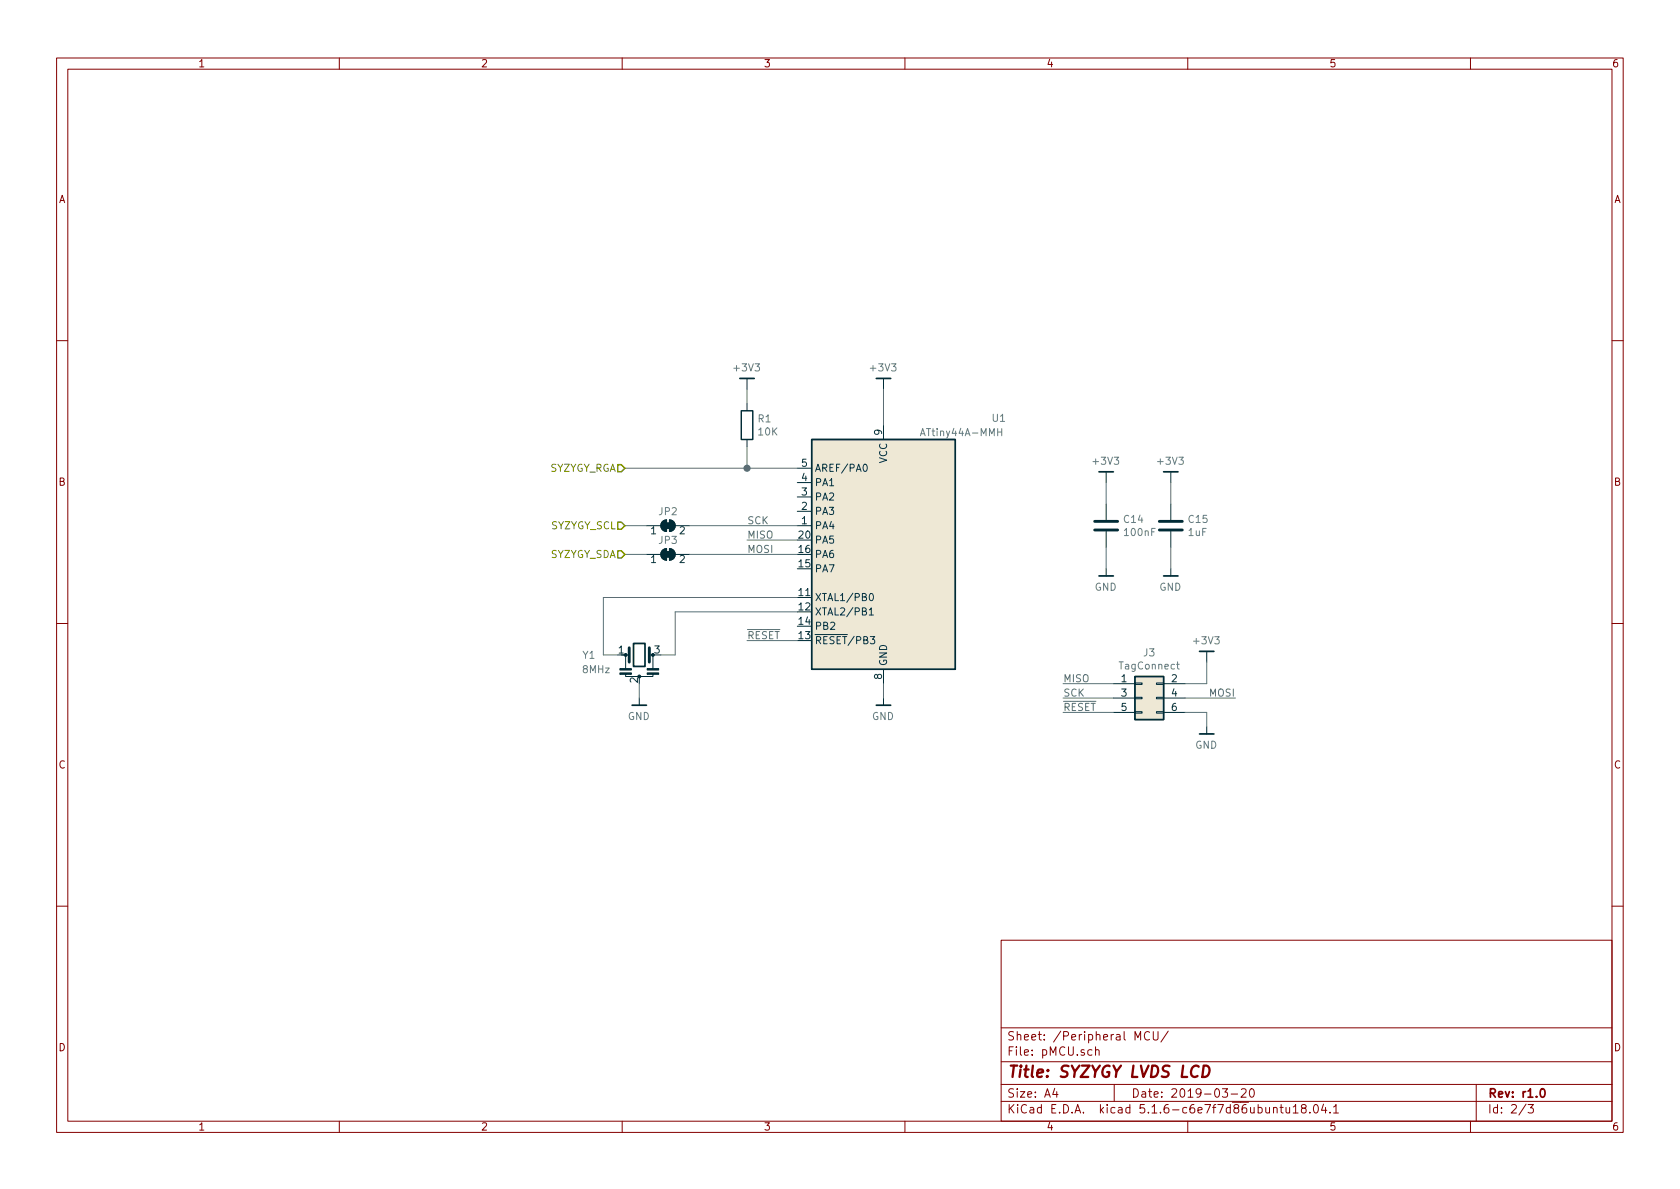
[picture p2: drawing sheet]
EESchema Schematic File Version 4
EELAYER 30 0
EELAYER END
$Descr A4 11693 8268
encoding utf-8
Sheet 2 3
Title "SYZYGY LVDS LCD"
Date "2019-03-20"
Rev "r1.0"
Comp ""
Comment1 ""
Comment2 ""
Comment3 ""
Comment4 ""
$EndDescr
$Comp
L lvds_10.1inch_panel-rescue:ATtiny44A-MMH-MCU_Microchip_ATtiny U1
U 1 1
P 6150 3850
AR Path="/5C8E7EB4" Ref="U1"  Part="1" 
AR Path="/5C8E7431/5C8E7EB4" Ref="U1"  Part="1" 
F 0 "U1" H 5400 4800 50  0000 R CNN
F 1 "ATtiny44A-MMH" H 5900 4700 50  0000 R CNN
F 2 "Package_DFN_QFN:QFN-20-1EP_3x3mm_P0.45mm_EP1.6x1.6mm" H 6150 3850 50  0001 C CIN
F 3 "http://ww1.microchip.com/downloads/en/DeviceDoc/doc8183.pdf" H 6150 3850 50  0001 C CNN
F 4 "Microchip Technology" H 0   0   50  0001 C CNN "Mfg"
F 5 "ATTINY44A-MMH" H 0   0   50  0001 C CNN "PN"
	1    6150 3850
	-1   0    0    -1  
$EndComp
$Comp
L gkl_power:+3V3 #PWR0104
U 1 1
P 6150 2700
F 0 "#PWR0104" H 6150 2550 50  0001 C CNN
F 1 "+3V3" H 6153 2851 50  0000 C CNN
F 2 "" H 6150 2700 50  0001 C CNN
F 3 "" H 6150 2700 50  0001 C CNN
	1    6150 2700
	-1   0    0    -1  
$EndComp
Wire Wire Line
	6150 2700 6150 2950
Wire Wire Line
	6150 4750 6150 4850
$Comp
L gkl_power:GND #PWR0105
U 1 1
P 6150 4850
F 0 "#PWR0105" H 6150 4600 50  0001 C CNN
F 1 "GND" H 6153 4724 50  0000 C CNN
F 2 "" H 6050 4500 50  0001 C CNN
F 3 "" H 6150 4850 50  0001 C CNN
	1    6150 4850
	-1   0    0    -1  
$EndComp
Text HLabel 4350 3650 0    50   Input ~ 0
SYZYGY_SCL
Text HLabel 4350 3850 0    50   Input ~ 0
SYZYGY_SDA
Text HLabel 4350 3250 0    50   Input ~ 0
SYZYGY_RGA
$Comp
L Device:R R1
U 1 1
P 5200 2950
F 0 "R1" H 5270 2996 50  0000 L CNN
F 1 "10K" H 5270 2905 50  0000 L CNN
F 2 "pkl_dipol:R_0402" V 5130 2950 50  0001 C CNN
F 3 "~" H 5200 2950 50  0001 C CNN
F 4 "Stackpole Electronics Inc" H 0   0   50  0001 C CNN "Mfg"
F 5 "RMCF0402FT10K0" H 0   0   50  0001 C CNN "PN"
	1    5200 2950
	1    0    0    -1  
$EndComp
$Comp
L gkl_power:+3V3 #PWR0106
U 1 1
P 5200 2700
F 0 "#PWR0106" H 5200 2550 50  0001 C CNN
F 1 "+3V3" H 5203 2851 50  0000 C CNN
F 2 "" H 5200 2700 50  0001 C CNN
F 3 "" H 5200 2700 50  0001 C CNN
	1    5200 2700
	-1   0    0    -1  
$EndComp
Wire Wire Line
	5200 2800 5200 2700
Wire Wire Line
	4350 3250 5200 3250
Wire Wire Line
	5200 3250 5200 3100
Wire Wire Line
	5200 3250 5550 3250
Connection ~ 5200 3250
$Comp
L Connector_Generic:Conn_02x03_Odd_Even J3
U 1 1
P 7950 4850
F 0 "J3" H 8000 5167 50  0000 C CNN
F 1 "TagConnect" H 8000 5076 50  0000 C CNN
F 2 "pkl_tag_connect:TC2030-NL_SMALL" H 7950 4850 50  0001 C CNN
F 3 "~" H 7950 4850 50  0001 C CNN
	1    7950 4850
	1    0    0    -1  
$EndComp
Wire Wire Line
	4500 3650 4350 3650
Wire Wire Line
	4800 3650 5550 3650
Wire Wire Line
	4500 3850 4350 3850
Wire Wire Line
	4800 3850 5550 3850
Wire Wire Line
	7400 4750 7750 4750
Wire Wire Line
	7400 4850 7750 4850
Wire Wire Line
	7400 4950 7750 4950
Wire Wire Line
	8250 4750 8400 4750
Wire Wire Line
	8250 4850 8600 4850
Wire Wire Line
	8250 4950 8400 4950
Text Label 7400 4950 0    50   ~ 0
~RESET
Wire Wire Line
	5200 4450 5550 4450
Text Label 5200 4450 0    50   ~ 0
~RESET
$Comp
L Device:Resonator Y1
U 1 1
P 4450 4550
F 0 "Y1" H 4100 4550 50  0000 C CNN
F 1 "8MHz" H 4150 4450 50  0000 C CNN
F 2 "Crystal:Resonator_SMD_muRata_CSTxExxV-3Pin_3.0x1.1mm" H 4425 4550 50  0001 C CNN
F 3 "~" H 4425 4550 50  0001 C CNN
F 4 "Murata Electronics North America" H 0   0   50  0001 C CNN "Mfg"
F 5 "CSTNE8M00G55Z000R0" H 0   0   50  0001 C CNN "PN"
	1    4450 4550
	1    0    0    -1  
$EndComp
$Comp
L gkl_power:GND #PWR0126
U 1 1
P 4450 4850
F 0 "#PWR0126" H 4450 4600 50  0001 C CNN
F 1 "GND" H 4453 4724 50  0000 C CNN
F 2 "" H 4350 4500 50  0001 C CNN
F 3 "" H 4450 4850 50  0001 C CNN
	1    4450 4850
	-1   0    0    -1  
$EndComp
Wire Wire Line
	4450 4850 4450 4750
Wire Wire Line
	4300 4550 4200 4550
Wire Wire Line
	4200 4550 4200 4150
Wire Wire Line
	4200 4150 5550 4150
Wire Wire Line
	4600 4550 4700 4550
Wire Wire Line
	4700 4550 4700 4250
Wire Wire Line
	4700 4250 5550 4250
Wire Wire Line
	5200 3750 5550 3750
Text Label 5200 3750 0    50   ~ 0
MISO
Text Label 5200 3850 0    50   ~ 0
MOSI
$Comp
L gkl_power:+3V3 #PWR0127
U 1 1
P 7700 3350
F 0 "#PWR0127" H 7700 3200 50  0001 C CNN
F 1 "+3V3" H 7703 3501 50  0000 C CNN
F 2 "" H 7700 3350 50  0001 C CNN
F 3 "" H 7700 3350 50  0001 C CNN
	1    7700 3350
	-1   0    0    -1  
$EndComp
$Comp
L gkl_power:GND #PWR0128
U 1 1
P 7700 3950
F 0 "#PWR0128" H 7700 3700 50  0001 C CNN
F 1 "GND" H 7703 3824 50  0000 C CNN
F 2 "" H 7600 3600 50  0001 C CNN
F 3 "" H 7700 3950 50  0001 C CNN
	1    7700 3950
	-1   0    0    -1  
$EndComp
$Comp
L Device:C C14
U 1 1
P 7700 3650
F 0 "C14" H 7815 3696 50  0000 L CNN
F 1 "100nF" H 7815 3605 50  0000 L CNN
F 2 "pkl_dipol:C_0402" H 7738 3500 50  0001 C CNN
F 3 "~" H 7700 3650 50  0001 C CNN
F 4 "CL05B104KP5NNNC" H 0   0   50  0001 C CNN "PN"
F 5 "Samsung Electro-Mechanics" H 0   0   50  0001 C CNN "Mfg"
	1    7700 3650
	1    0    0    -1  
$EndComp
Wire Wire Line
	7700 3350 7700 3500
Wire Wire Line
	7700 3800 7700 3950
$Comp
L gkl_power:+3V3 #PWR0129
U 1 1
P 8150 3350
F 0 "#PWR0129" H 8150 3200 50  0001 C CNN
F 1 "+3V3" H 8153 3501 50  0000 C CNN
F 2 "" H 8150 3350 50  0001 C CNN
F 3 "" H 8150 3350 50  0001 C CNN
	1    8150 3350
	-1   0    0    -1  
$EndComp
$Comp
L gkl_power:GND #PWR0130
U 1 1
P 8150 3950
F 0 "#PWR0130" H 8150 3700 50  0001 C CNN
F 1 "GND" H 8153 3824 50  0000 C CNN
F 2 "" H 8050 3600 50  0001 C CNN
F 3 "" H 8150 3950 50  0001 C CNN
	1    8150 3950
	-1   0    0    -1  
$EndComp
$Comp
L Device:C C15
U 1 1
P 8150 3650
F 0 "C15" H 8265 3696 50  0000 L CNN
F 1 "1uF" H 8265 3605 50  0000 L CNN
F 2 "pkl_dipol:C_0402" H 8188 3500 50  0001 C CNN
F 3 "~" H 8150 3650 50  0001 C CNN
F 4 "CL05A105KP5NNNC" H 0   0   50  0001 C CNN "PN"
F 5 "Samsung Electro-Mechanics" H 0   0   50  0001 C CNN "Mfg"
	1    8150 3650
	1    0    0    -1  
$EndComp
Wire Wire Line
	8150 3350 8150 3500
Wire Wire Line
	8150 3800 8150 3950
Text Label 7400 4850 0    50   ~ 0
SCK
Text Label 7400 4750 0    50   ~ 0
MISO
Text Label 8600 4850 2    50   ~ 0
MOSI
$Comp
L gkl_power:GND #PWR0131
U 1 1
P 8400 5050
F 0 "#PWR0131" H 8400 4800 50  0001 C CNN
F 1 "GND" H 8403 4924 50  0000 C CNN
F 2 "" H 8300 4700 50  0001 C CNN
F 3 "" H 8400 5050 50  0001 C CNN
	1    8400 5050
	-1   0    0    -1  
$EndComp
$Comp
L gkl_power:+3V3 #PWR0132
U 1 1
P 8400 4600
F 0 "#PWR0132" H 8400 4450 50  0001 C CNN
F 1 "+3V3" H 8403 4751 50  0000 C CNN
F 2 "" H 8400 4600 50  0001 C CNN
F 3 "" H 8400 4600 50  0001 C CNN
	1    8400 4600
	-1   0    0    -1  
$EndComp
Wire Wire Line
	8400 4750 8400 4600
Wire Wire Line
	8400 5050 8400 4950
Text Label 5200 3650 0    50   ~ 0
SCK
$Comp
L Jumper:SolderJumper_2_Bridged JP2
U 1 1
P 4650 3650
F 0 "JP2" H 4650 3750 50  0000 C CNN
F 1 "SolderJumper_2_Bridged" H 4650 3764 50  0001 C CNN
F 2 "Jumper:SolderJumper-2_P1.3mm_Bridged_RoundedPad1.0x1.5mm" H 4650 3650 50  0001 C CNN
F 3 "~" H 4650 3650 50  0001 C CNN
	1    4650 3650
	1    0    0    -1  
$EndComp
$Comp
L Jumper:SolderJumper_2_Bridged JP3
U 1 1
P 4650 3850
F 0 "JP3" H 4650 3950 50  0000 C CNN
F 1 "SolderJumper_2_Bridged" H 4650 3964 50  0001 C CNN
F 2 "Jumper:SolderJumper-2_P1.3mm_Bridged_RoundedPad1.0x1.5mm" H 4650 3850 50  0001 C CNN
F 3 "~" H 4650 3850 50  0001 C CNN
	1    4650 3850
	1    0    0    -1  
$EndComp
$EndSCHEMATC
